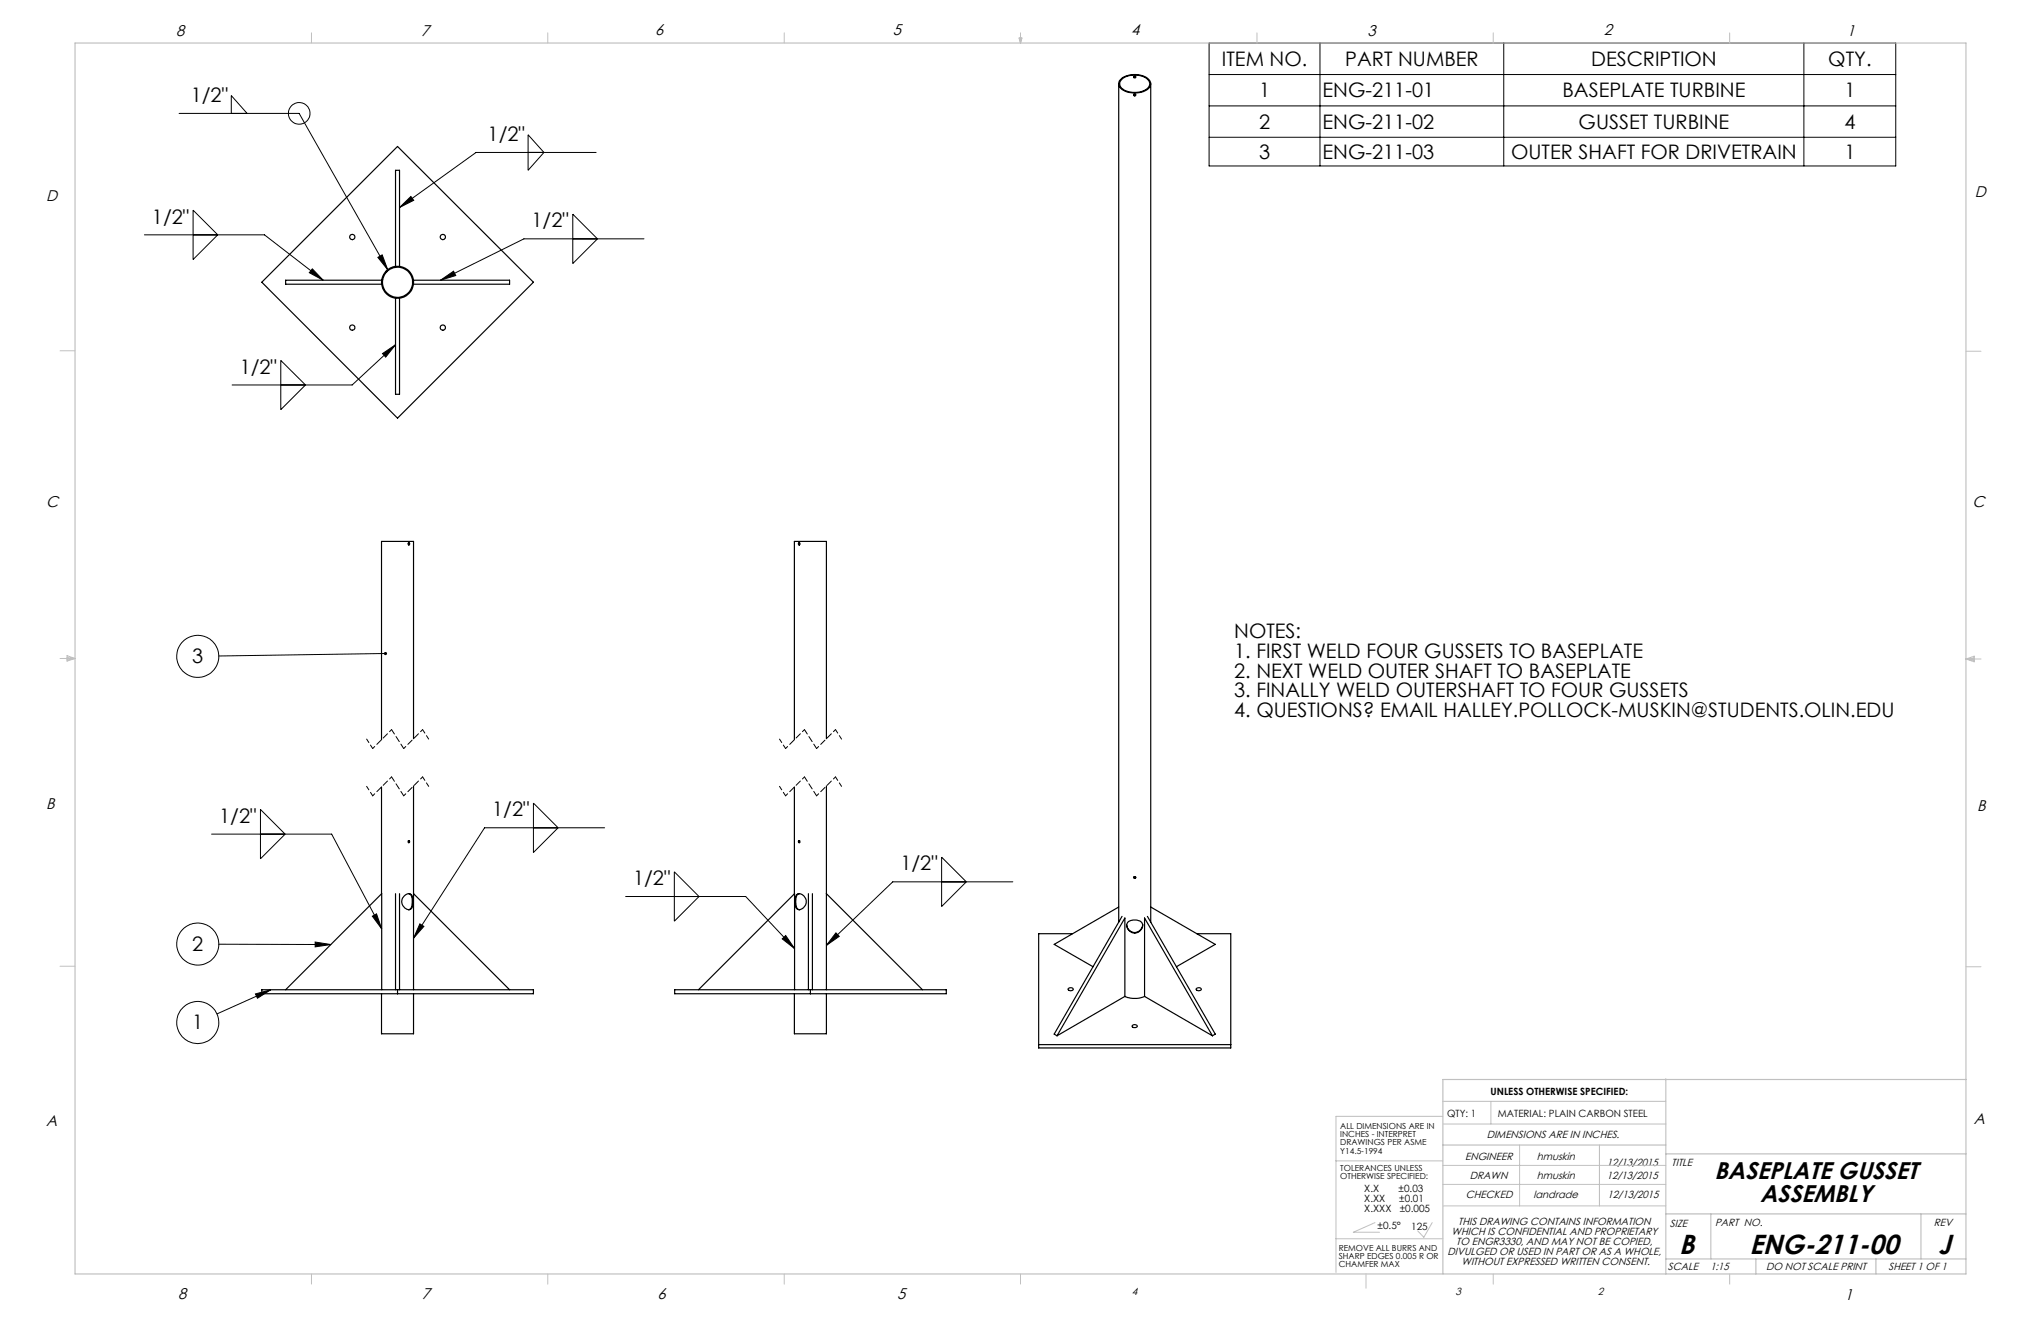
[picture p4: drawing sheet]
<svg xmlns="http://www.w3.org/2000/svg" width="432mm" height="279mm" viewBox="0 0 432 279" stroke-linecap="round" stroke-linejoin="round" font-family="sans-serif">
<g fill="none" stroke="#000" stroke-width=".21">
<path d="M255.8 9.1h145.3v26h-145.3zM255.8 15.8h145.3M279.3 9.1v26M318.1 9.1v26M381.6 9.1v26M37.9 24h25.4l18.7 33M48.9 24v-3.8l3.4 3.8M111.7 28.5l3.4 3.7-3.4 3.8zM126.1 32.2h-25.4l-16.2 11.7M255.8 22.4h145.3M255.8 29h145.3M30.6 49.7h25.4l12.4 9.6"/>
<path d="M40.9 44.4l5.2 5.3-5.2 5.2zM66.1 56.9l2.3 2.4-3-1.6zM79.9 54.4l1-.5 1.1 3.1zM84.5 43.9l2.4-2.3 .6 .8zM93.2 59.3l2.8-1.9 .4 .9zM121.2 45.3l5.2 5.2-5.2 5.2zM136.2 50.5h-25.4l-17.6 8.8M59.4 76.2l5.2 5.2-5.2 5.2zM80.9 74.8l2.8-1.9-2.1 2.6zM83.7 72.9l-9.2 8.5h-25.4M81.6 138.2l-35.3 .5M44.8 176.4h25.4l10.6 20.1"/>
<path d="M55.1 171.2l5.2 5.2-5.2 5.2zM112.9 169.9l5.2 5.2-5.2 5.2zM127.9 175.1h-25.4l-15 23.3M46.3 199.7l23.7 .1M66.7 199.2l3.3 .6-3.3 .5zM78.8 193.8l.9-.5 1.1 3.2zM88.8 195.4l.9 .5-2.2 2.5zM132.4 189.6h25.4l10.3 11M142.7 184.4l5.2 5.2-5.2 5.2zM165.5 198.6l.7-.7 1.9 2.7zM176.8 197.3l.8 .7-2.8 2zM199.2 181.3l5.2 5.2-5.2 5.2z"/>
<path d="M214.3 186.5h-25.4l-14.1 13.5M54 210.2l3.3-.9-2.8 1.8zM57.3 209.3l-11.4 5.2"/>
<circle cx="63.3" cy="24" r="2.29"/>
<circle cx="41.9" cy="138.8" r="4.4"/>
<circle cx="41.9" cy="199.7" r="4.4"/>
<circle cx="41.8" cy="216.3" r="4.5"/>
</g>
<path d="M78.8 158.3l-1.2-2M90.7 156.3l-1.3-2M166.2 158.3l-1.3-2M178 156.3l-1.2-2M78.8 168.3l-1.2-2M90.7 166.3l-1.3-2M166.2 168.3l-1.3-2M178 166.3l-1.2-2" fill="none" stroke="#000" stroke-width=".21" stroke-dasharray="1.3 .6" stroke-dashoffset=".4"/>
<path d="M82.8 154.3l-4 4M89.4 154.3l-4 4M170.2 154.3l-4 4M176.8 154.3l-4 4M82.8 164.3l-4 4M89.4 164.3l-4 4M170.2 164.3l-4 4M176.8 164.3l-4 4" fill="none" stroke="#000" stroke-width=".21" stroke-dasharray="1.3 .6" stroke-dashoffset=".7"/>
<path d="M85.4 158.3l-2.6-4M172.8 158.3l-2.6-4M85.4 168.3l-2.6-4M172.8 168.3l-2.6-4" fill="none" stroke="#000" stroke-width=".21" stroke-dasharray="1.3 .6" stroke-dashoffset=".2"/>
<g fill="none" stroke="#c0c0c0" stroke-width=".21">
<path d="M65.9 6.9v2.2M115.9 6.9v2.2M165.9 6.9v2.2M215.6 8h.6l-.3 1.1zM215.7 8l.2 1.1M215.9 6.9v2.2M216 8l-.1 1.1M265.9 6.9v2.2M315.9 6.9v2.2M365.9 6.9v2.2M12.7 74.2h3.2M415.9 74.3h3.2"/>
<path d="M12.7 139.3h3.2M14.2 139.1l1.7 .2M14.2 138.7l1.7 .6-1.7 .5zM15.9 139.3l-1.7 .3M415.9 139.4h3.2M415.9 139.4l1.8-.6v1.2zM415.9 139.4l1.8 .3M417.7 139.2l-1.8 .2M12.7 204.4h3.2M415.9 204.5h3.2M305.3 236.1h-22.7v33M305.3 232.9h47.1"/>
<path d="M305.3 237.7h47.1M315.4 232.9v4.8M282.6 245.5h22.7M290.9 258.6l-4.6 2h5.6M303 258.6l-1.8 3.1-1.3-1.3M305.3 255.1h47.1M305.3 250.5h47.1M305.3 246.5h47.1M321.5 242.2v12.9M338.4 242.2v12.9M65.9 269.5v2.1M115.9 269.5v2.1"/>
<path d="M165.9 269.5v2.1M215.9 269.5v2.1M282.6 262h22.7M289 269.5v3M315.9 269.5v2.1M365.9 269.5v2.1"/>
</g>
<path d="M15.9 9.1h400v260.4h-400zM352.4 228.2v41.3M415.9 228.3h-110.6v41.2M305.3 242.2h47.1M352.4 256.8h63.5M352.4 244.1h63.5M361.9 256.8v9.5M406.4 256.8v9.5M352.4 266.3h63.5M371.5 266.3v3.2M396.9 266.3v3.2" fill="none" stroke="#c0c0c0" stroke-width=".25"/>
<path d="M66.7 199.2l3.3 .6-3.3 .5zM81.3 138a.34 .34 0 0 0 .1 .5 .34 .34 0 0 0 .5-.3h-.3h.3a.33 .33 0 0 0-.2-.3 .33 .33 0 0 0-.4 .1zM54 210.2l3.3-.9-2.8 1.8zM88.8 195.4l.9 .5-2.2 2.5zM78.8 193.8l.9-.5 1.1 3.2zM84.5 43.9l2.4-2.3 .6 .8zM93.2 59.3l2.8-1.9 .4 .9zM80.9 74.8l2.8-1.9-2.1 2.6zM66.1 56.9l2.3 2.4-3-1.6zM79.9 54.4l1-.5 1.1 3.1zM176.8 197.3l.8 .7-2.8 2zM165.5 198.6l.7-.7 1.9 2.7z" fill="#000"/>
<g fill="none" stroke="#000" stroke-width=".25">
<path d="M236.7 17.7v177.4M237.2 16.7a4.7 4.7 0 0 1 6 .3 1.55 1.55 0 0 1-1.2 2.3 4.7 4.7 0 0 1-5.1-.9 1.25 1.25 0 0 1 .3-1.7zM237.3 16.8a4.3 4.3 0 0 1 5.8 .4 1.6 1.6 0 0 1-1.3 2.1 4.3 4.3 0 0 1-4.8-1 1.2 1.2 0 0 1 .3-1.5zM239.9 16.2l.1 .2 .3-.2M243.5 17.7v177.4M84.1 31l28.8 28.7-28.8 28.7-28.7-28.7zM239.9 20v.1l.4-.1M80.8 59.3h-20.4v.8h20.4M81.6 57.5h.1M81.9 57.2h.1M83.7 56.3v-20.3h.8v20.3M87.5 59.3h20.3v.8h-20.3"/>
<path d="M83.7 63.1v20.3h.8v-20.3M86.4 114.8a.21 .21 0 0 1 .3 .2 .21 .21 0 0 1-.2 .3zM86.4 114.8v.4M169.2 114.8l-.1 .1 .1 .3M87.5 156.2v-41.7h-6.8v42M174.8 156.2v-41.7h-6.7v42M80.7 166.4v22.7M86.4 177.8v.4M87.5 166.2v43.1M168.1 166.4v42.9M169.2 177.8l-.1 .1 .1 .3M174.8 166.2v43.1"/>
<path d="M83.7 189v20.3M84.5 189v20.3M85.4 189.6a1 1 0 0 1 1.2-.6 1 1 0 0 1 .7 1.1 2.04 2.04 0 0 1-.6 2.3 1.7 1.7 0 0 1-1.5-1 1.7 1.7 0 0 1 .2-1.8zM86.4 189h.1a1.86 1.86 0 0 1 .7 2.3v.2a.86 .86 0 0 1-.8 .9M87.5 189l20.3 20.3M168.1 189l-20.3 20.3M168.5 189.3a1.22 1.22 0 0 1 1.9 .7 1.57 1.57 0 0 1-.1 1.7 1.57 1.57 0 0 1-1.7 .6 3.3 3.3 0 0 1-.1-3zM169.2 189a1.45 1.45 0 0 0-.9 1.7 1.34 1.34 0 0 0 .9 1.7M171 189v20.3M171.9 189v20.3M174.8 189l20.4 20.3M226.9 197.5h-7.2v24.2h40.7v-24.2h-7.2"/>
<path d="M236.7 191.8l-13.7 7.9 8.2 4.8M237.4 193.8l-14.4 24.9 .6 .4M238.6 195.1a2.3 2.3 0 0 1 3 .1 1.62 1.62 0 0 1-1.6 2.1 1.62 1.62 0 0 1-1.4-2.2zM239.9 185.5l.1 .2 .3-.2M241.8 195.6a1.69 1.69 0 0 1-1.7 1.6 1.69 1.69 0 0 1-1.7-1.6M242.7 193.8l14.4 24.9-.6 .4M243.5 191.8l13.6 7.9-8.2 4.8M55.4 209.3h57.5v.9h-57.5zM60.4 209.3l20.4-20.3v20.3M80.7 210.2v8.5h6.8v-8.5M84.1 209.3v.9M142.7 209.3h57.5v.9h-57.5z"/>
<path d="M168.1 210.2v8.5h6.7v-8.5M171.4 209.3v.9M226 209.1a.55 .55 0 0 1 .6-.2 .55 .55 0 0 1 .4 .5l-.6 .1-.3-.1zM238 210.7a5.3 5.3 0 0 0 4.1 0M238 210.7v-16.5l-14.4 24.9M238 210.7l-14.4 8.4M239.6 216.9l.5-.2a.35 .35 0 0 1 .5 .4 .35 .35 0 0 1-.5 .2h-.2a.29 .29 0 0 1-.3-.1 .29 .29 0 0 1 0-.3zM242.1 210.7v-16.5l14.4 24.9M242.1 210.7l14.4 8.4M253.1 209.1a.55 .55 0 0 1 .6-.2 .55 .55 0 0 1 .4 .5l-.6 .1-.3-.1zM219.7 220.9h40.7"/>
<circle cx="240" cy="16.3" r=".21"/>
<circle cx="240.1" cy="20.1" r=".2"/>
<circle cx="74.5" cy="50.1" r=".56"/>
<circle cx="84.1" cy="59.7" r="3.4"/>
<circle cx="84.1" cy="59.7" r="3.2"/>
<circle cx="93.7" cy="50.1" r=".56"/>
<circle cx="74.5" cy="69.3" r=".56"/>
<circle cx="93.7" cy="69.3" r=".56"/>
<circle cx="169.1" cy="115.1" r=".19"/>
<circle cx="86.5" cy="178" r=".18"/>
<circle cx="169.1" cy="178" r=".19"/>
<circle cx="240.1" cy="185.6" r=".2"/>
</g>
<g font-size="5.8">
<text x="355.2" y="265.2">B</text>
<text x="370.1" y="265.2">ENG-211-00</text>
<text x="410.1" y="265.2">J</text>
</g>
<g font-size="5.1">
<text x="362.7" y="249.3">BASEPLATE GUSSET</text>
<text x="372.4" y="254.3">ASSEMBLY</text>
</g>
<g font-size="4.2">
<text x="258.5" y="13.9">ITEM NO.</text>
<text x="284.6" y="13.9">PART NUMBER</text>
<text x="336.6" y="13.9">DESCRIPTION</text>
<text x="386.8" y="13.9">QTY.</text>
<text x="40.4" y="21.6">1/2&quot;</text>
<text x="266.4" y="20.6">1</text>
<text x="279.8" y="20.6">ENG-211-01</text>
<text x="330.6" y="20.6">BASEPLATE TURBINE</text>
<text x="390.2" y="20.6">1</text>
<text x="103.2" y="29.8">1/2&quot;</text>
<text x="266.4" y="27.2">2</text>
<text x="279.8" y="27.2">ENG-211-02</text>
<text x="334" y="27.2">GUSSET TURBINE</text>
<text x="390.2" y="27.2">4</text>
<text x="266.4" y="33.6">3</text>
<text x="279.8" y="33.6">ENG-211-03</text>
<text x="319.7" y="33.6">OUTER SHAFT FOR DRIVETRAIN</text>
<text x="390.2" y="33.6">1</text>
<text x="32.2" y="47.3">1/2&quot;</text>
<text x="112.5" y="48.1">1/2&quot;</text>
<text x="50.7" y="79">1/2&quot;</text>
<text x="261.1" y="135">NOTES:</text>
<text x="40.7" y="140.3">3</text>
<text x="261.1" y="139.1">1. FIRST WELD FOUR GUSSETS TO BASEPLATE</text>
<text x="261.1" y="143.3">2. NEXT WELD OUTER SHAFT TO BASEPLATE</text>
<text x="261.1" y="147.5">3. FINALLY WELD OUTERSHAFT TO FOUR GUSSETS</text>
<text x="261.1" y="151.7">4. QUESTIONS? EMAIL HALLEY.POLLOCK-MUSKIN@STUDENTS.OLIN.EDU</text>
<text x="104.1" y="172.7">1/2&quot;</text>
<text x="46.4" y="174">1/2&quot;</text>
<text x="190.5" y="184.1">1/2&quot;</text>
<text x="134" y="187.2">1/2&quot;</text>
<text x="40.7" y="201.1">2</text>
<text x="40.7" y="217.7">1</text>
</g>
<g font-size="3.3">
<text x="37.2" y="7.6">8</text>
<text x="89.1" y="7.6">7</text>
<text x="138.6" y="7.4">6</text>
<text x="188.9" y="7.4">5</text>
<text x="239.3" y="7.5">4</text>
<text x="289.3" y="7.6">3</text>
<text x="339.3" y="7.5">2</text>
<text x="390.8" y="7.6">1</text>
<text x="417.8" y="41.6">D</text>
<text x="9.8" y="42.5">D</text>
<text x="9.8" y="107.2">C</text>
<text x="417.3" y="107.3">C</text>
<text x="9.7" y="171.1">B</text>
<text x="418.3" y="171.5">B</text>
<text x="9.7" y="238.1">A</text>
<text x="417.6" y="237.7">A</text>
<text x="37.7" y="274.7">8</text>
<text x="89.3" y="274.7">7</text>
<text x="139.1" y="274.7">6</text>
<text x="189.8" y="274.7">5</text>
<text x="390.3" y="275">1</text>
</g>
<g font-size="2.2">
<text x="310" y="245.4">ENGINEER</text>
<text x="314.5" y="240.8">DIMENSIONS ARE IN INCHES.</text>
<text x="325.1" y="245.4">hmuskin</text>
<text x="311" y="249.4">DRAWN</text>
<text x="325.1" y="249.4">hmuskin</text>
<text x="339.9" y="246.5">12/13/2015</text>
<text x="339.9" y="249.4">12/13/2015</text>
<text x="353.6" y="246.5">TITLE</text>
<text x="310.1" y="253.5">CHECKED</text>
<text x="324.5" y="253.5">landrade</text>
<text x="340.1" y="253.5">12/13/2015</text>
<text x="307.1" y="261.2">WHICH IS CONFIDENTIAL AND PROPRIETARY</text>
<text x="308.1" y="263.3">TO ENGR3330, AND MAY NOT BE COPIED,</text>
<text x="308.5" y="259">THIS DRAWING CONTAINS INFORMATION</text>
<text x="353.3" y="259.6">SIZE</text>
<text x="362.9" y="259.4">PART NO.</text>
<text x="409.1" y="259.4">REV</text>
<text x="306.3" y="265.4">DIVULGED OR USED IN PART OR AS A WHOLE,</text>
<text x="309.2" y="267.5">WITHOUT EXPRESSED WRITTEN CONSENT.</text>
<text x="352.9" y="268.7">SCALE</text>
<text x="361.8" y="268.7">1:15</text>
<text x="373.6" y="268.7">DO NOT SCALE PRINT</text>
<text x="399.5" y="268.7">SHEET 1 OF 1</text>
<text x="239.5" y="273.9">4</text>
<text x="307.9" y="274">3</text>
<text x="338.1" y="273.9">2</text>
</g>
<g font-size="2.1">
<text x="315.3" y="231.6">UNLESS OTHERWISE SPECIFIED:</text>
<text x="306.2" y="236.2">QTY: 1</text>
<text x="316.9" y="236.2">MATERIAL: PLAIN CARBON STEEL</text>
<text x="288.6" y="252.1">X.X</text>
<text x="288.6" y="254.3">X.XX</text>
<text x="288.6" y="256.4">X.XXX</text>
<text x="295.9" y="252.1">±0.03</text>
<text x="296" y="254.3">±0.01</text>
<text x="296.1" y="256.4">±0.005</text>
<text x="291.4" y="259.9">±0.5°</text>
<text x="298.6" y="260.2">125</text>
</g>
<g font-size="1.8">
<text x="283.5" y="238.7">ALL DIMENSIONS ARE IN</text>
<text x="283.5" y="240.5">INCHES - INTERPRET</text>
<text x="283.5" y="242.2">DRAWINGS PER ASME</text>
<text x="283.5" y="244">Y14.5-1994</text>
<text x="283.5" y="247.6">TOLERANCES UNLESS</text>
<text x="283.5" y="249.4">OTHERWISE SPECIFIED:</text>
<text x="283.2" y="264.5">REMOVE ALL BURRS AND</text>
<text x="283.2" y="266.3">SHARP EDGES 0.005 R OR</text>
<text x="283.2" y="268">CHAMFER MAX</text>
</g>
</svg>
